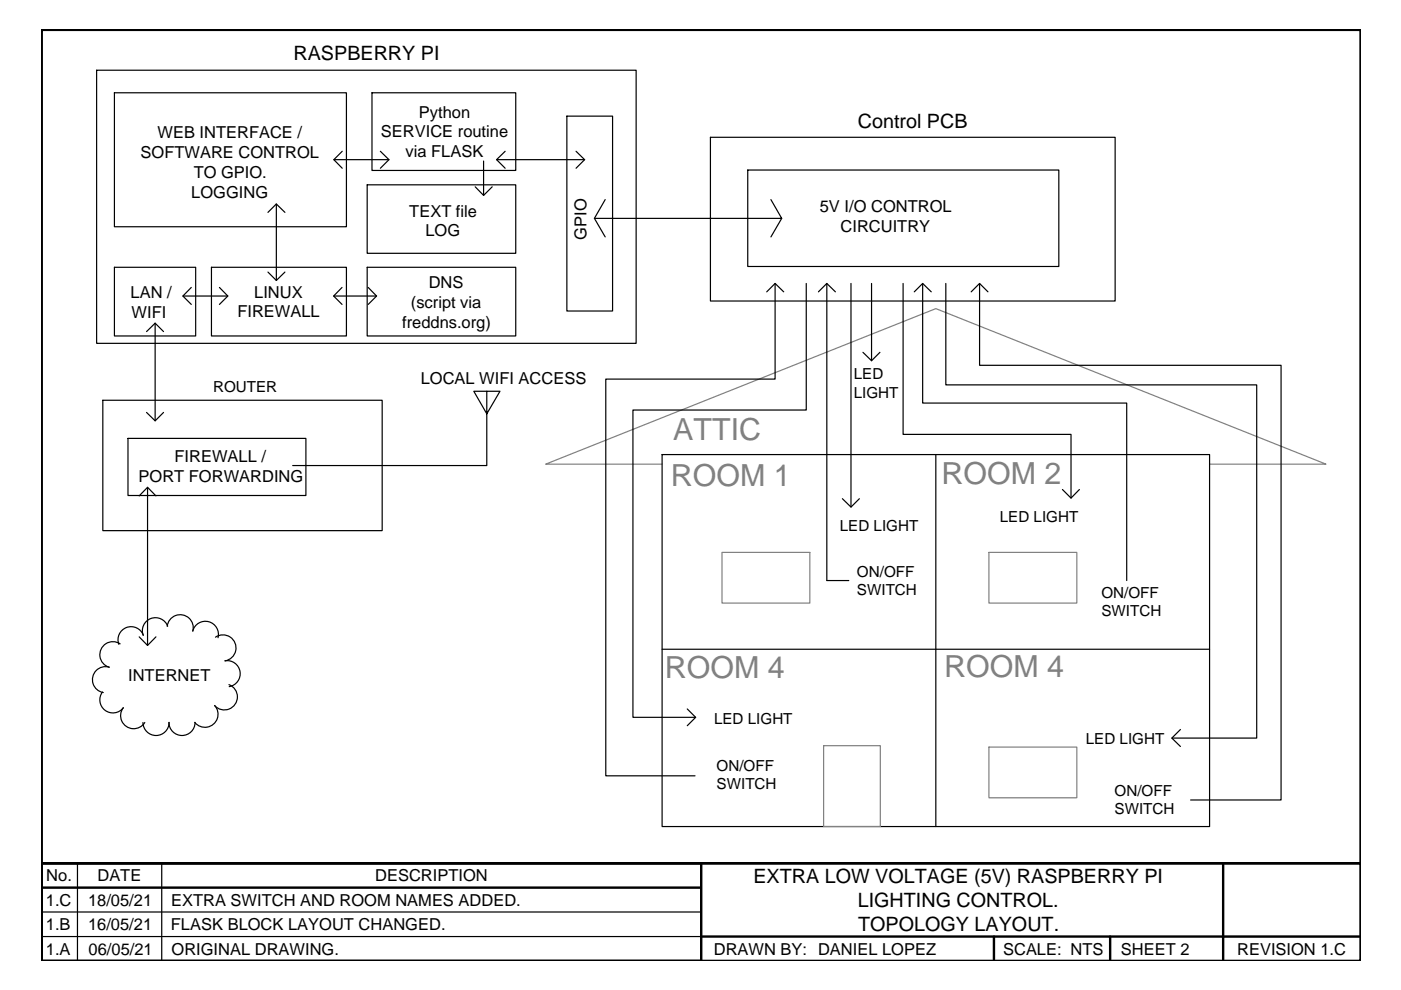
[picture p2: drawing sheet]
<svg xmlns="http://www.w3.org/2000/svg" width="297mm" height="210mm" viewBox="0 0 297 210" stroke-linecap="round" stroke-linejoin="round" font-family="sans-serif">
<path d="M140.4 98.4h-24.7l82.7-33 82.7 33h-24.6M153.1 117.1h18.6v10.8h-18.6zM209.7 117.1h18.6v10.8h-18.6zM174.6 158.1h12v17.1h-12zM209.7 158.4h18.6v10.7h-18.6z" fill="none" stroke="#808080" stroke-width=".25"/>
<g fill="none" stroke="#000" stroke-width=".25">
<path d="M20.5 14.9h114.4v57.9h-114.4zM24.3 19.7h49.1v28.4h-49.1zM78.9 19.7h30.4v16.4h-30.4zM70.8 33.9h11.7M72.6 32.1l-1.8 1.8 1.8 1.8M77.9 39.2h31.4v14.5h-31.4zM80.6 32.1l1.9 1.8-1.9 1.8M100.8 39.6l1.7 1.8 1.9-1.8M102.5 34.1v7.3M105.3 33.9h18.7M107.1 32.1l-1.8 1.8 1.8 1.8M120.2 24.6h9.7v41.3h-9.7z"/>
<path d="M122.1 32.1l1.9 1.8-1.9 1.8M150.6 29.1h85.8v34.7h-85.8zM158.5 36.1h66v20.4h-66zM24.3 56.7h17.2v14.5h-17.2zM44.8 56.7h28.6v14.5h-28.6zM56.8 57.7l1.8 1.8 1.8-1.8M56.8 45l1.8-1.7 1.8 1.7M58.6 43.3v16.2M77.9 56.7h31.4v14.5h-31.4zM128.3 42.3l-2.3 4 2.3 3.9M163.4 42.3l2.3 4h-39.7M165.7 46.3l-2.3 3.9"/>
<path d="M31.1 70.3l1.8-1.8 1.8 1.8M32.9 68.5v20.7M38.8 62.8h9.5M40.6 60.9l-1.8 1.9 1.8 1.7M46.5 60.9l1.8 1.9-1.8 1.7M70.7 62.8h9.1M72.5 60.9l-1.8 1.9 1.8 1.7M78.1 60.9l1.7 1.9-1.7 1.7M162.6 61.9l1.7-1.8 1.9 1.8M164.3 60.1v20.3h-35.9v84.1h19M170.9 60.1v26.8h-36.7v65.2h13.3M173.5 61.9l1.8-1.8 1.8 1.8"/>
<path d="M175.3 60.1v63h4.7M180.4 60.1v47.4M183 74.7l1.8 1.8 1.8-1.8M184.8 60.1v16.4M191.5 60.1v32h35.6v13.5M193.8 61.9l1.8-1.8 1.8 1.8M195.6 60.1v25.4h43.3v37.6M200.5 60.1v21.5h65.9v74.9h-17.9M205.9 61.9l1.8-1.8 1.8 1.8M207.7 60.1v17.4h63.9v92.1h-19.2M21.8 84.9h59.2v27.6h-59.2zM27.1 92.9h37.8v12.2h-37.8z"/>
<path d="M31.1 87.4l1.8 1.8 1.8-1.8M103.2 83h-2.7l2.7 4.7 2.8-4.7h-2.8v15.7h-41.1M140.4 96.4h116.1v78.8h-116.1zM198.4 96.4v78.8M29.5 105.1l1.8-1.8 1.8 1.8M31.3 103.3v33.5l-1.8-1.8M178.6 105.7l1.8 1.8 1.8-1.8M225.3 103.8l1.8 1.8 1.8-1.8M25.5 136.5a2.77 2.77 0 0 0-4.1 1.1 2.77 2.77 0 0 0 1.8 3.9 2.76 2.76 0 0 0-3.5 2 2.76 2.76 0 0 0 2.2 3.3M33.1 135l-1.8 1.8M35.4 132.8a2.77 2.77 0 0 1 3.3-2.4 2.77 2.77 0 0 1 2.2 3.4M35.6 132.8a2.77 2.77 0 0 0-3.6-1.7 2.77 2.77 0 0 0-1.6 3.6 2.75 2.75 0 0 0-3.6-1.7 2.75 2.75 0 0 0-1.6 3.6"/>
<path d="M40.9 133.8a2.77 2.77 0 0 1 3.4-2 2.77 2.77 0 0 1 1.9 3.4M45.7 135.1a2.77 2.77 0 0 1 4.1 1.2 2.77 2.77 0 0 1-2.1 3.8 2.77 2.77 0 0 1 3.2 2.3 2.77 2.77 0 0 1-2.3 3.2M140.4 137.7h116.1M21.7 146.7a2.77 2.77 0 0 0 .6 3.9 2.77 2.77 0 0 0 3.9-.5 2.76 2.76 0 0 0 .6 3.9 2.76 2.76 0 0 0 3.9-.8M41.4 153.2a2.75 2.75 0 0 1-2.8 2.7 2.75 2.75 0 0 1-2.7-2.7 2.77 2.77 0 0 1-2.8 2.7 2.77 2.77 0 0 1-2.8-2.7M45.5 149.6a2.77 2.77 0 0 1-.3 4 2.77 2.77 0 0 1-3.9-.4M48.5 145.2a2.77 2.77 0 0 1 1.4 4.1 2.77 2.77 0 0 1-4.4 .3M145.7 150.3l1.8 1.8-1.8 1.8M250.3 154.7l-1.8 1.8 1.8 1.8M8.9 198.6h139.7M8.9 193.4h139.7M16.4 183.1v20.6"/>
<path d="M34.3 183.1v20.6M148.7 183v20.7M259.3 183h29.2v15.6h-29.2z"/>
</g>
<path d="M8.8 6.3h279.7v176.7h-279.7zM8.8 183h279.7v20.7h-279.7zM8.8 183h139.9v20.7h-139.9zM8.9 188.2h139.7M148.7 198.6h139.8M210.7 198.6v5.1M235.4 198.6v5.1M259.3 183v20.7" fill="none" stroke="#000" stroke-width=".51"/>
<path d="M8.8 6.3h279.7v176.7h-279.7zM8.8 183h279.7v20.7h-279.7zM8.8 183v20.7h279.7v-20.7h-279.7h279.7v20.7h-279.7z" fill="none" stroke="#000" stroke-width=".21"/>
<g font-size="6.4" fill="#808080">
<text x="142.7" y="93.3">ATTIC</text>
<text x="142.2" y="103.1">ROOM 1</text>
<text x="199.6" y="102.5">ROOM 2</text>
<text x="141" y="143.8">ROOM 4</text>
<text x="200.2" y="143.5">ROOM 4</text>
</g>
<g font-size="4.2">
<text x="62.2" y="12.8">RASPBERRY PI</text>
<text x="181.9" y="27.1">Control PCB</text>
<text x="159.7" y="187.2">EXTRA LOW VOLTAGE (5V) RASPBERRY PI</text>
<text x="181.9" y="192.3">LIGHTING CONTROL.</text>
<text x="181.9" y="197.3">TOPOLOGY LAYOUT.</text>
</g>
<g font-size="3.5">
<text x="33.4" y="29.3">WEB INTERFACE /</text>
<text x="80.8" y="29.1">SERVICE routine</text>
<text x="88.8" y="24.9">Python</text>
<text x="29.8" y="33.5">SOFTWARE CONTROL</text>
<text x="86" y="33.3">via FLASK</text>
<text x="40.6" y="41.9">LOGGING</text>
<text x="41.1" y="37.7">TO GPIO.</text>
<text x="86.8" y="45.9">TEXT file</text>
<text x="173.8" y="45">5V I/O CONTROL</text>
<text x="90.2" y="50.1">LOG</text>
<text x="124.4" y="50.8" transform="rotate(-90 124.4 50.8)">GPIO</text>
<text x="178.2" y="49.2">CIRCUITRY</text>
<text x="27.7" y="63.1">LAN /</text>
<text x="53.9" y="63.1">LINUX</text>
<text x="87.1" y="65.3">(script via</text>
<text x="90.9" y="61.2">DNS</text>
<text x="27.9" y="67.3">WIFI</text>
<text x="50.3" y="67.3">FIREWALL</text>
<text x="85.3" y="69.5">freddns.org)</text>
<text x="89.2" y="81.4">LOCAL WIFI ACCESS</text>
<text x="37" y="97.9">FIREWALL /</text>
<text x="29.4" y="102.1">PORT FORWARDING</text>
<text x="27.2" y="144.4">INTERNET</text>
<text x="9.8" y="186.8">No.</text>
<text x="20.7" y="186.8">DATE</text>
<text x="79.5" y="186.8">DESCRIPTION</text>
<text x="9.7" y="197.2">1.B</text>
<text x="9.7" y="192.1">1.C</text>
<text x="18.7" y="197.2">16/05/21</text>
<text x="18.7" y="192.1">18/05/21</text>
<text x="36.2" y="197.2">FLASK BLOCK LAYOUT CHANGED.</text>
<text x="36.3" y="192">EXTRA SWITCH AND ROOM NAMES ADDED.</text>
<text x="9.7" y="202.4">1.A</text>
<text x="18.8" y="202.4">06/05/21</text>
<text x="36.4" y="202.4">ORIGINAL DRAWING.</text>
<text x="151.3" y="202.4">DRAWN BY: DANIEL LOPEZ</text>
<text x="212.7" y="202.4">SCALE: NTS</text>
<text x="237.7" y="202.4">SHEET 2</text>
<text x="262.3" y="202.4">REVISION 1.C</text>
</g>
<g font-size="3.2">
<text x="45.2" y="83">ROUTER</text>
<text x="181" y="80.4">LED</text>
<text x="181" y="84.3">LIGHT</text>
<text x="178.1" y="112.6">LED LIGHT</text>
<text x="212" y="110.7">LED LIGHT</text>
<text x="181.7" y="122.2">ON/OFF</text>
<text x="181.7" y="126.1">SWITCH</text>
<text x="233.5" y="126.8">ON/OFF</text>
<text x="233.5" y="130.7">SWITCH</text>
<text x="151.4" y="153.4">LED LIGHT</text>
<text x="230.2" y="157.8">LED LIGHT</text>
<text x="151.9" y="163.4">ON/OFF</text>
<text x="151.9" y="167.3">SWITCH</text>
<text x="236.3" y="168.7">ON/OFF</text>
<text x="236.3" y="172.6">SWITCH</text>
</g>
</svg>
